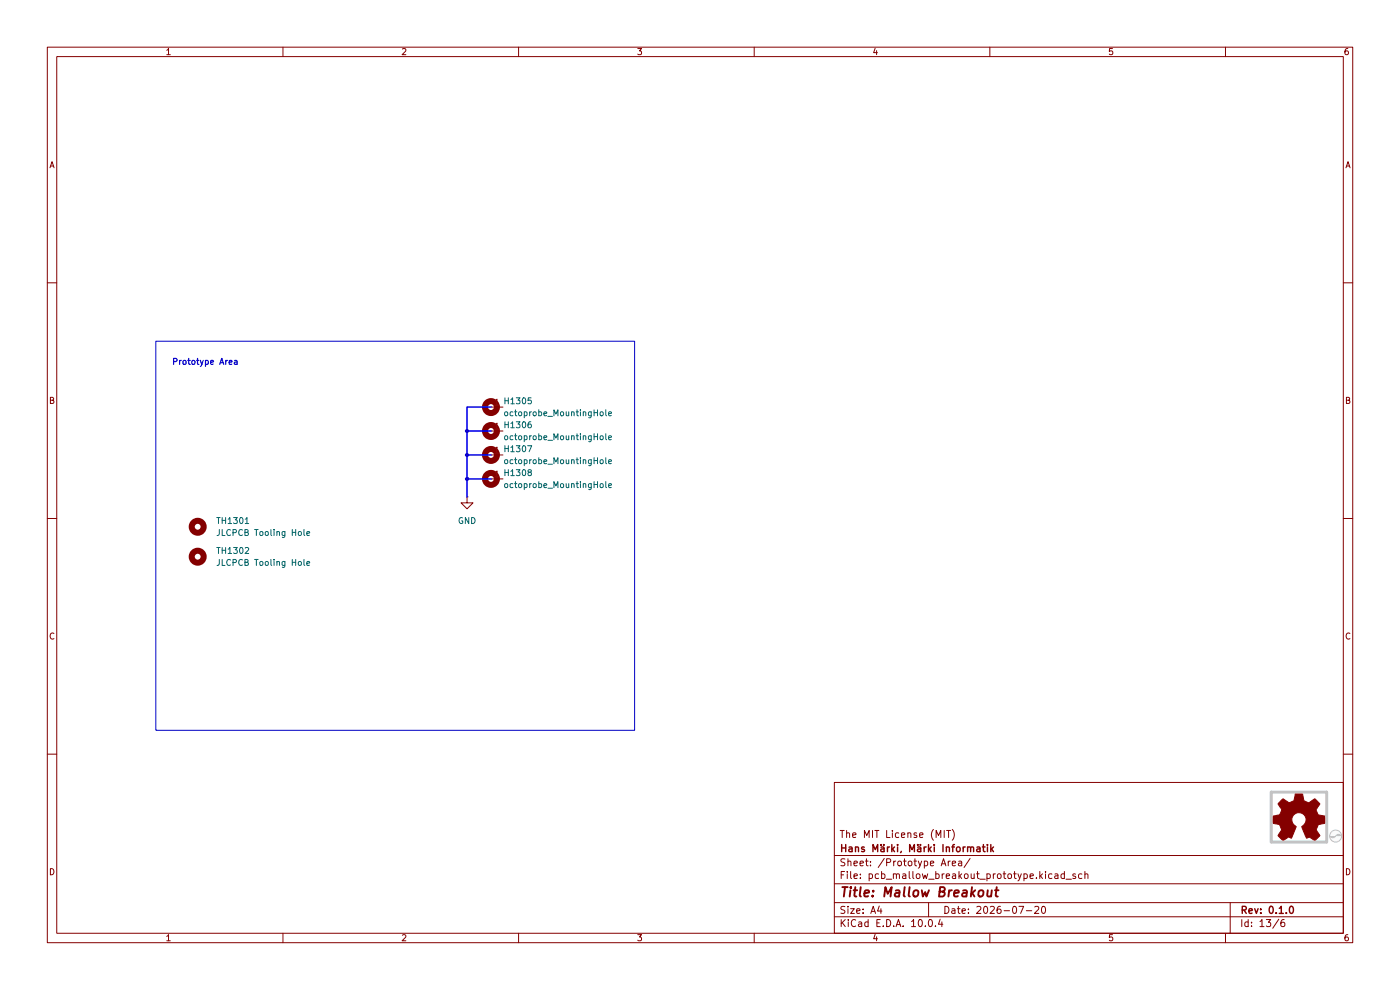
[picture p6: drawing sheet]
(kicad_sch
 (version 20260306)
 (generator "eeschema")
 (generator_version "10.0")
 (paper "A4")
 (title_block
  (title "Mallow Breakout")
  (date "2026-07-20")
  (rev "0.1.0")
  (company "Hans Märki, Märki Informatik")
  (comment 1 "The MIT License (MIT)"))
 (lib_symbols
  (symbol "00_project_library:JLCPCB_ToolingHole"
   (pin_numbers (hide yes))
   (pin_names
    (offset 0) (hide yes)) (exclude_from_sim no) (in_bom no) (on_board yes)
   (in_pos_files yes)
   (duplicate_pin_numbers_are_jumpers no)
   (property "Reference" "TH" (at 3.81 1.27 0) (show_name no) (do_not_autoplace no) (effects (font (size 1.27 1.27)) (justify left)))
   (property "Value" "JLCPCB Tooling Hole" (at 3.81 -1.27 0) (show_name no) (do_not_autoplace no) (effects (font (size 1.27 1.27)) (justify left)))
   (property "Footprint" "00_project_library:JLCPCB_ToolingHole" (at 0 -3.81 0) (show_name no) (do_not_autoplace no) (hide yes) (effects (font (size 1.27 1.27))))
   (property "Datasheet" "https://jlcpcb.com/help/article/47-How-to-add-tooling-holes-for-PCB-assembly-order" (at 0 -11.43 0) (show_name no) (do_not_autoplace no) (hide yes) (effects (font (size 1.27 1.27))))
   (property "Description" "https://www.youtube.com/watch?v=C7-8nUU6e3E" (at 0 -7.62 0) (show_name no) (do_not_autoplace no) (hide yes) (effects (font (size 1.27 1.27))))
   (symbol "JLCPCB_ToolingHole_0_1"
    (circle (center 0 0) (radius 1.27) (stroke (width 1.27) (type default)) (fill (type none))))
   (embedded_fonts no))
  (symbol "00_project_library:octoprobe_MountingHole"
   (pin_names
    (offset 1.016)) (exclude_from_sim no) (in_bom yes) (on_board yes)
   (in_pos_files yes)
   (duplicate_pin_numbers_are_jumpers no)
   (property "Reference" "H" (at 0 5.08 0) (show_name no) (do_not_autoplace no) (effects (font (size 1.27 1.27))))
   (property "Value" "octoprobe_MountingHole" (at 0 3.175 0) (show_name no) (do_not_autoplace no) (effects (font (size 1.27 1.27))))
   (property "Footprint" "MountingHole:MountingHole_3.2mm_M3_DIN965_Pad" (at 0 0 0) (show_name no) (do_not_autoplace no) (hide yes) (effects (font (size 1.27 1.27))))
   (property "Datasheet" "" (at 0 0 0) (show_name no) (do_not_autoplace no) (hide yes) (effects (font (size 1.27 1.27))))
   (property "Description" "Mounting Hole without connection" (at 0 0 0) (show_name no) (do_not_autoplace no) (hide yes) (effects (font (size 1.27 1.27))))
   (symbol "octoprobe_MountingHole_0_0"
    (pin power_in line (at 0 0 0) (length 2.54) (name "" (effects (font (size 1.27 1.27)))) (number "1" (effects (font (size 1.27 1.27))))))
   (symbol "octoprobe_MountingHole_0_1"
    (circle (center 0 0) (radius 1.27) (stroke (width 1.27) (type default)) (fill (type none))))
   (embedded_fonts no))
  (symbol "Graphic:Logo_Open_Hardware_Small" (exclude_from_sim no) (in_bom no) (on_board no)
   (in_pos_files yes)
   (duplicate_pin_numbers_are_jumpers no)
   (property "Reference" "#SYM" (at 0 6.985 0) (show_name no) (do_not_autoplace no) (hide yes) (effects (font (size 1.27 1.27))))
   (property "Value" "Logo_Open_Hardware_Small" (at 0 -5.715 0) (show_name no) (do_not_autoplace no) (hide yes) (effects (font (size 1.27 1.27))))
   (property "Footprint" "" (at 0 0 0) (show_name no) (do_not_autoplace no) (hide yes) (effects (font (size 1.27 1.27))))
   (property "Datasheet" "" (at 0 0 0) (show_name no) (do_not_autoplace no) (hide yes) (effects (font (size 1.27 1.27))))
   (property "Description" "Open Hardware logo, small" (at 0 0 0) (show_name no) (do_not_autoplace no) (hide yes) (effects (font (size 1.27 1.27))))
   (property "Sim.Enable" "0" (at 0 0 0) (show_name no) (do_not_autoplace no) (hide yes) (effects (font (size 1.27 1.27))))
   (symbol "Logo_Open_Hardware_Small_0_1"
    (polyline (pts (xy 3.3528 -4.3434) (xy 3.302 -4.318) (xy 3.175 -4.2418) (xy 2.9972 -4.1148) (xy 2.7686 -3.9624) (xy 2.54 -3.81) (xy 2.3622 -3.7084) (xy 2.2352 -3.6068) (xy 2.1844 -3.5814) (xy 2.159 -3.6068) (xy 2.0574 -3.6576) (xy 1.905 -3.7338) (xy 1.8034 -3.7846) (xy 1.6764 -3.8354) (xy 1.6002 -3.8354) (xy 1.6002 -3.8354) (xy 1.5494 -3.7338) (xy 1.4732 -3.5306) (xy 1.3462 -3.302) (xy 1.2446 -3.0226) (xy 1.1176 -2.7178) (xy 0.9652 -2.413) (xy 0.8636 -2.1082) (xy 0.7366 -1.8288) (xy 0.6604 -1.6256) (xy 0.6096 -1.4732) (xy 0.5842 -1.397) (xy 0.5842 -1.397) (xy 0.6604 -1.3208) (xy 0.7874 -1.2446) (xy 1.0414 -1.016) (xy 1.2954 -0.6858) (xy 1.4478 -0.3302) (xy 1.524 0.0762) (xy 1.4732 0.4572) (xy 1.3208 0.8128) (xy 1.0668 1.143) (xy 0.762 1.3716) (xy 0.4064 1.524) (xy 0 1.5748) (xy -0.381 1.5494) (xy -0.7366 1.397) (xy -1.0668 1.143) (xy -1.2192 0.9906) (xy -1.397 0.6604) (xy -1.524 0.3048) (xy -1.524 0.2286) (xy -1.4986 -0.1778) (xy -1.397 -0.5334) (xy -1.1938 -0.8636) (xy -0.9144 -1.143) (xy -0.8636 -1.1684) (xy -0.7366 -1.27) (xy -0.635 -1.3462) (xy -0.5842 -1.397) (xy -1.0668 -2.5908) (xy -1.143 -2.794) (xy -1.2954 -3.1242) (xy -1.397 -3.4036) (xy -1.4986 -3.6322) (xy -1.5748 -3.7846) (xy -1.6002 -3.8354) (xy -1.6002 -3.8354) (xy -1.651 -3.8354) (xy -1.7272 -3.81) (xy -1.905 -3.7338) (xy -2.0066 -3.683) (xy -2.1336 -3.6068) (xy -2.2098 -3.5814) (xy -2.2606 -3.6068) (xy -2.3622 -3.683) (xy -2.54 -3.81) (xy -2.7686 -3.9624) (xy -2.9718 -4.0894) (xy -3.1496 -4.2164) (xy -3.302 -4.318) (xy -3.3528 -4.3434) (xy -3.3782 -4.3434) (xy -3.429 -4.318) (xy -3.5306 -4.2164) (xy -3.7084 -4.064) (xy -3.937 -3.8354) (xy -3.9624 -3.81) (xy -4.1656 -3.6068) (xy -4.318 -3.4544) (xy -4.4196 -3.3274) (xy -4.445 -3.2766) (xy -4.445 -3.2766) (xy -4.4196 -3.2258) (xy -4.318 -3.0734) (xy -4.2164 -2.8956) (xy -4.064 -2.667) (xy -3.6576 -2.0828) (xy -3.8862 -1.5494) (xy -3.937 -1.3716) (xy -4.0386 -1.1684) (xy -4.0894 -1.0414) (xy -4.1148 -0.9652) (xy -4.191 -0.9398) (xy -4.318 -0.9144) (xy -4.5466 -0.8636) (xy -4.8006 -0.8128) (xy -5.0546 -0.7874) (xy -5.2578 -0.7366) (xy -5.4356 -0.7112) (xy -5.5118 -0.6858) (xy -5.5118 -0.6858) (xy -5.5372 -0.635) (xy -5.5372 -0.5588) (xy -5.5372 -0.4318) (xy -5.5626 -0.2286) (xy -5.5626 0.0762) (xy -5.5626 0.127) (xy -5.5372 0.4064) (xy -5.5372 0.635) (xy -5.5372 0.762) (xy -5.5372 0.8382) (xy -5.5372 0.8382) (xy -5.461 0.8382) (xy -5.3086 0.889) (xy -5.08 0.9144) (xy -4.826 0.9652) (xy -4.8006 0.9906) (xy -4.5466 1.0414) (xy -4.318 1.0668) (xy -4.1656 1.1176) (xy -4.0894 1.143) (xy -4.0894 1.143) (xy -4.0386 1.2446) (xy -3.9624 1.4224) (xy -3.8608 1.6256) (xy -3.7846 1.8288) (xy -3.7084 2.0066) (xy -3.6576 2.159) (xy -3.6322 2.2098) (xy -3.6322 2.2098) (xy -3.683 2.286) (xy -3.7592 2.413) (xy -3.8862 2.5908) (xy -4.064 2.8194) (xy -4.064 2.8448) (xy -4.2164 3.0734) (xy -4.3434 3.2512) (xy -4.4196 3.3782) (xy -4.445 3.4544) (xy -4.445 3.4544) (xy -4.3942 3.5052) (xy -4.2926 3.6322) (xy -4.1148 3.81) (xy -3.937 4.0132) (xy -3.8608 4.064) (xy -3.6576 4.2926) (xy -3.5052 4.4196) (xy -3.4036 4.4958) (xy -3.3528 4.5212) (xy -3.3528 4.5212) (xy -3.302 4.4704) (xy -3.1496 4.3688) (xy -2.9718 4.2418) (xy -2.7432 4.0894) (xy -2.7178 4.0894) (xy -2.4892 3.937) (xy -2.3114 3.81) (xy -2.1844 3.7084) (xy -2.1336 3.683) (xy -2.1082 3.683) (xy -2.032 3.7084) (xy -1.8542 3.7592) (xy -1.6764 3.8354) (xy -1.4732 3.937) (xy -1.27 4.0132) (xy -1.143 4.064) (xy -1.0668 4.1148) (xy -1.0668 4.1148) (xy -1.0414 4.191) (xy -1.016 4.3434) (xy -0.9652 4.572) (xy -0.9144 4.8514) (xy -0.889 4.9022) (xy -0.8382 5.1562) (xy -0.8128 5.3848) (xy -0.7874 5.5372) (xy -0.762 5.588) (xy -0.7112 5.6134) (xy -0.5842 5.6134) (xy -0.4064 5.6134) (xy -0.1524 5.6134) (xy 0.0762 5.6134) (xy 0.3302 5.6134) (xy 0.5334 5.6134) (xy 0.6858 5.588) (xy 0.7366 5.588) (xy 0.7366 5.588) (xy 0.762 5.5118) (xy 0.8128 5.334) (xy 0.8382 5.1054) (xy 0.9144 4.826) (xy 0.9144 4.7752) (xy 0.9652 4.5212) (xy 1.016 4.2926) (xy 1.0414 4.1402) (xy 1.0668 4.0894) (xy 1.0668 4.0894) (xy 1.1938 4.0386) (xy 1.3716 3.9624) (xy 1.5748 3.8608) (xy 2.0828 3.6576) (xy 2.7178 4.0894) (xy 2.7686 4.1402) (xy 2.9972 4.2926) (xy 3.175 4.4196) (xy 3.302 4.4958) (xy 3.3782 4.5212) (xy 3.3782 4.5212) (xy 3.429 4.4704) (xy 3.556 4.3434) (xy 3.7338 4.191) (xy 3.9116 3.9878) (xy 4.064 3.8354) (xy 4.2418 3.6576) (xy 4.3434 3.556) (xy 4.4196 3.4798) (xy 4.4196 3.429) (xy 4.4196 3.4036) (xy 4.3942 3.3274) (xy 4.2926 3.2004) (xy 4.1656 2.9972) (xy 4.0132 2.794) (xy 3.8862 2.5908) (xy 3.7592 2.3876) (xy 3.6576 2.2352) (xy 3.6322 2.159) (xy 3.6322 2.1336) (xy 3.683 2.0066) (xy 3.7592 1.8288) (xy 3.8608 1.6002) (xy 4.064 1.1176) (xy 4.3942 1.0414) (xy 4.5974 1.016) (xy 4.8768 0.9652) (xy 5.1308 0.9144) (xy 5.5372 0.8382) (xy 5.5626 -0.6604) (xy 5.4864 -0.6858) (xy 5.4356 -0.6858) (xy 5.2832 -0.7366) (xy 5.0546 -0.762) (xy 4.8006 -0.8128) (xy 4.5974 -0.8636) (xy 4.3688 -0.9144) (xy 4.2164 -0.9398) (xy 4.1402 -0.9398) (xy 4.1148 -0.9652) (xy 4.064 -1.0668) (xy 3.9878 -1.2446) (xy 3.9116 -1.4478) (xy 3.81 -1.651) (xy 3.7338 -1.8542) (xy 3.683 -2.0066) (xy 3.6576 -2.0828) (xy 3.683 -2.1336) (xy 3.7846 -2.2606) (xy 3.8862 -2.4638) (xy 4.0386 -2.667) (xy 4.191 -2.8956) (xy 4.318 -3.0734) (xy 4.3942 -3.2004) (xy 4.445 -3.2766) (xy 4.4196 -3.3274) (xy 4.3434 -3.429) (xy 4.1656 -3.5814) (xy 3.937 -3.8354) (xy 3.8862 -3.8608) (xy 3.683 -4.064) (xy 3.5306 -4.2164) (xy 3.4036 -4.318) (xy 3.3528 -4.3434)) (stroke (width 0) (type default)) (fill (type outline))))
   (embedded_fonts no))
  (symbol "power:GND"
   (power global)
   (pin_numbers (hide yes))
   (pin_names
    (offset 0) (hide yes)) (exclude_from_sim no) (in_bom yes) (on_board yes)
   (in_pos_files yes)
   (duplicate_pin_numbers_are_jumpers no)
   (property "Reference" "#PWR" (at 0 -6.35 0) (show_name no) (do_not_autoplace no) (hide yes) (effects (font (size 1.27 1.27))))
   (property "Value" "GND" (at 0 -3.81 0) (show_name no) (do_not_autoplace no) (effects (font (size 1.27 1.27))))
   (property "Footprint" "" (at 0 0 0) (show_name no) (do_not_autoplace no) (hide yes) (effects (font (size 1.27 1.27))))
   (property "Datasheet" "" (at 0 0 0) (show_name no) (do_not_autoplace no) (hide yes) (effects (font (size 1.27 1.27))))
   (property "Description" "Power symbol creates a global label with name \"GND\" , ground" (at 0 0 0) (show_name no) (do_not_autoplace no) (hide yes) (effects (font (size 1.27 1.27))))
   (symbol "GND_0_1"
    (polyline (pts (xy 0 0) (xy 0 -1.27) (xy 1.27 -1.27) (xy 0 -2.54) (xy -1.27 -1.27) (xy 0 -1.27)) (stroke (width 0) (type default)) (fill (type none))))
   (symbol "GND_1_1"
    (pin power_in line (at 0 0 270) (length 0) (name "" (effects (font (size 1.27 1.27)))) (number "1" (effects (font (size 1.27 1.27))))))
   (embedded_fonts no)))
 (rectangle
  (start 33.02 72.39)
  (end 134.62 154.94)
  (stroke (width 0) (type default))
  (fill (type none)))
 (text "Prototype Area"
  (exclude_from_sim no)
  (at 36.322 77.724 0)
  (effects (font (size 1.27 1.27) (thickness 0.254)
    (bold yes)) (justify left bottom)))
 (junction
  (at 99.06 91.44)
  (diameter 0)
  (color 0 0 0 0))
 (junction
  (at 99.06 96.52)
  (diameter 0)
  (color 0 0 0 0))
 (junction
  (at 99.06 101.6)
  (diameter 0)
  (color 0 0 0 0))
 (wire
  (pts (xy 99.06 101.6) (xy 104.14 101.6))
  (stroke (width 0) (type default)))
 (wire
  (pts (xy 99.06 91.44) (xy 99.06 96.52))
  (stroke (width 0) (type default)))
 (wire
  (pts (xy 99.06 96.52) (xy 99.06 101.6))
  (stroke (width 0) (type default)))
 (wire
  (pts (xy 99.06 91.44) (xy 104.14 91.44))
  (stroke (width 0) (type default)))
 (wire
  (pts (xy 99.06 86.36) (xy 99.06 91.44))
  (stroke (width 0) (type default)))
 (wire
  (pts (xy 99.06 96.52) (xy 104.14 96.52))
  (stroke (width 0) (type default)))
 (wire
  (pts (xy 99.06 101.6) (xy 99.06 105.41))
  (stroke (width 0) (type default)))
 (wire
  (pts (xy 104.14 86.36) (xy 99.06 86.36))
  (stroke (width 0) (type default)))
 (symbol
  (lib_id "00_project_library:octoprobe_MountingHole")
  (at 104.14 101.6 0)
  (unit 1)
  (body_style 1)
  (exclude_from_sim no)
  (in_bom no)
  (on_board yes)
  (in_pos_files yes)
  (dnp no)
  (fields_autoplaced yes)
  (property "Reference" "H1308" (at 106.68 100.3299 0) (show_name no) (do_not_autoplace no) (effects (font (size 1.27 1.27)) (justify left)))
  (property "Value" "octoprobe_MountingHole" (at 106.68 102.8699 0) (show_name no) (do_not_autoplace no) (effects (font (size 1.27 1.27)) (justify left)))
  (property "Footprint" "MountingHole:MountingHole_3.2mm_M3_DIN965_Pad" (at 104.14 101.6 0) (hide yes) (show_name no) (do_not_autoplace no) (effects (font (size 1.27 1.27))))
  (property "Datasheet" "" (at 104.14 101.6 0) (hide yes) (show_name no) (do_not_autoplace no) (effects (font (size 1.27 1.27))))
  (property "Description" "Mounting Hole without connection" (at 104.14 101.6 0) (hide yes) (show_name no) (do_not_autoplace no) (effects (font (size 1.27 1.27))))
  (pin "1"))
 (symbol
  (lib_id "00_project_library:octoprobe_MountingHole")
  (at 104.14 86.36 0)
  (unit 1)
  (body_style 1)
  (exclude_from_sim no)
  (in_bom no)
  (on_board yes)
  (in_pos_files yes)
  (dnp no)
  (fields_autoplaced yes)
  (property "Reference" "H1305" (at 106.68 85.0899 0) (show_name no) (do_not_autoplace no) (effects (font (size 1.27 1.27)) (justify left)))
  (property "Value" "octoprobe_MountingHole" (at 106.68 87.6299 0) (show_name no) (do_not_autoplace no) (effects (font (size 1.27 1.27)) (justify left)))
  (property "Footprint" "MountingHole:MountingHole_3.2mm_M3_DIN965_Pad" (at 104.14 86.36 0) (hide yes) (show_name no) (do_not_autoplace no) (effects (font (size 1.27 1.27))))
  (property "Datasheet" "" (at 104.14 86.36 0) (hide yes) (show_name no) (do_not_autoplace no) (effects (font (size 1.27 1.27))))
  (property "Description" "Mounting Hole without connection" (at 104.14 86.36 0) (hide yes) (show_name no) (do_not_autoplace no) (effects (font (size 1.27 1.27))))
  (pin "1"))
 (symbol
  (lib_id "00_project_library:octoprobe_MountingHole")
  (at 104.14 91.44 0)
  (unit 1)
  (body_style 1)
  (exclude_from_sim no)
  (in_bom no)
  (on_board yes)
  (in_pos_files yes)
  (dnp no)
  (fields_autoplaced yes)
  (property "Reference" "H1306" (at 106.68 90.1699 0) (show_name no) (do_not_autoplace no) (effects (font (size 1.27 1.27)) (justify left)))
  (property "Value" "octoprobe_MountingHole" (at 106.68 92.7099 0) (show_name no) (do_not_autoplace no) (effects (font (size 1.27 1.27)) (justify left)))
  (property "Footprint" "MountingHole:MountingHole_3.2mm_M3_DIN965_Pad" (at 104.14 91.44 0) (hide yes) (show_name no) (do_not_autoplace no) (effects (font (size 1.27 1.27))))
  (property "Datasheet" "" (at 104.14 91.44 0) (hide yes) (show_name no) (do_not_autoplace no) (effects (font (size 1.27 1.27))))
  (property "Description" "Mounting Hole without connection" (at 104.14 91.44 0) (hide yes) (show_name no) (do_not_autoplace no) (effects (font (size 1.27 1.27))))
  (pin "1"))
 (symbol
  (lib_id "power:GND")
  (at 99.06 105.41 0)
  (unit 1)
  (body_style 1)
  (exclude_from_sim no)
  (in_bom yes)
  (on_board yes)
  (in_pos_files yes)
  (dnp no)
  (fields_autoplaced yes)
  (property "Reference" "#PWR01302" (at 99.06 111.76 0) (hide yes) (show_name no) (do_not_autoplace no) (effects (font (size 1.27 1.27))))
  (property "Value" "GND" (at 99.06 110.49 0) (show_name no) (do_not_autoplace no) (effects (font (size 1.27 1.27))))
  (property "Footprint" "" (at 99.06 105.41 0) (hide yes) (show_name no) (do_not_autoplace no) (effects (font (size 1.27 1.27))))
  (property "Datasheet" "" (at 99.06 105.41 0) (hide yes) (show_name no) (do_not_autoplace no) (effects (font (size 1.27 1.27))))
  (property "Description" "Power symbol creates a global label with name \"GND\" , ground" (at 99.06 105.41 0) (hide yes) (show_name no) (do_not_autoplace no) (effects (font (size 1.27 1.27))))
  (pin "1"))
 (symbol
  (lib_id "Graphic:Logo_Open_Hardware_Small")
  (at 275.59 173.99 0)
  (unit 1)
  (body_style 1)
  (exclude_from_sim yes)
  (in_bom no)
  (on_board no)
  (in_pos_files yes)
  (dnp no)
  (fields_autoplaced yes)
  (property "Reference" "#SYM1301" (at 275.59 167.005 0) (hide yes) (show_name no) (do_not_autoplace no) (effects (font (size 1.27 1.27))))
  (property "Value" "Logo_Open_Hardware_Small" (at 275.59 179.705 0) (hide yes) (show_name no) (do_not_autoplace no) (effects (font (size 1.27 1.27))))
  (property "Footprint" "" (at 275.59 173.99 0) (hide yes) (show_name no) (do_not_autoplace no) (effects (font (size 1.27 1.27))))
  (property "Datasheet" "" (at 275.59 173.99 0) (hide yes) (show_name no) (do_not_autoplace no) (effects (font (size 1.27 1.27))))
  (property "Description" "Open Hardware logo, small" (at 275.59 173.99 0) (hide yes) (show_name no) (do_not_autoplace no) (effects (font (size 1.27 1.27)))))
 (symbol
  (lib_id "00_project_library:octoprobe_MountingHole")
  (at 104.14 96.52 0)
  (unit 1)
  (body_style 1)
  (exclude_from_sim no)
  (in_bom no)
  (on_board yes)
  (in_pos_files yes)
  (dnp no)
  (fields_autoplaced yes)
  (property "Reference" "H1307" (at 106.68 95.2499 0) (show_name no) (do_not_autoplace no) (effects (font (size 1.27 1.27)) (justify left)))
  (property "Value" "octoprobe_MountingHole" (at 106.68 97.7899 0) (show_name no) (do_not_autoplace no) (effects (font (size 1.27 1.27)) (justify left)))
  (property "Footprint" "MountingHole:MountingHole_3.2mm_M3_DIN965_Pad" (at 104.14 96.52 0) (hide yes) (show_name no) (do_not_autoplace no) (effects (font (size 1.27 1.27))))
  (property "Datasheet" "" (at 104.14 96.52 0) (hide yes) (show_name no) (do_not_autoplace no) (effects (font (size 1.27 1.27))))
  (property "Description" "Mounting Hole without connection" (at 104.14 96.52 0) (hide yes) (show_name no) (do_not_autoplace no) (effects (font (size 1.27 1.27))))
  (pin "1"))
 (symbol
  (lib_id "00_project_library:JLCPCB_ToolingHole")
  (at 41.91 118.11 0)
  (unit 1)
  (body_style 1)
  (exclude_from_sim no)
  (in_bom no)
  (on_board yes)
  (in_pos_files yes)
  (dnp no)
  (property "Reference" "TH1302" (at 45.72 116.84 0) (show_name no) (do_not_autoplace no) (effects (font (size 1.27 1.27)) (justify left)))
  (property "Value" "JLCPCB Tooling Hole" (at 45.72 119.38 0) (show_name no) (do_not_autoplace no) (effects (font (size 1.27 1.27)) (justify left)))
  (property "Footprint" "00_project_library:JLCPCB_ToolingHole" (at 41.91 121.92 0) (hide yes) (show_name no) (do_not_autoplace no) (effects (font (size 1.27 1.27))))
  (property "Datasheet" "https://jlcpcb.com/help/article/47-How-to-add-tooling-holes-for-PCB-assembly-order" (at 41.91 129.54 0) (hide yes) (show_name no) (do_not_autoplace no) (effects (font (size 1.27 1.27))))
  (property "Description" "https://www.youtube.com/watch?v=C7-8nUU6e3E" (at 41.91 125.73 0) (hide yes) (show_name no) (do_not_autoplace no) (effects (font (size 1.27 1.27)))))
 (symbol
  (lib_id "00_project_library:JLCPCB_ToolingHole")
  (at 41.91 111.76 0)
  (unit 1)
  (body_style 1)
  (exclude_from_sim no)
  (in_bom no)
  (on_board yes)
  (in_pos_files yes)
  (dnp no)
  (property "Reference" "TH1301" (at 45.72 110.49 0) (show_name no) (do_not_autoplace no) (effects (font (size 1.27 1.27)) (justify left)))
  (property "Value" "JLCPCB Tooling Hole" (at 45.72 113.03 0) (show_name no) (do_not_autoplace no) (effects (font (size 1.27 1.27)) (justify left)))
  (property "Footprint" "00_project_library:JLCPCB_ToolingHole" (at 41.91 115.57 0) (hide yes) (show_name no) (do_not_autoplace no) (effects (font (size 1.27 1.27))))
  (property "Datasheet" "https://jlcpcb.com/help/article/47-How-to-add-tooling-holes-for-PCB-assembly-order" (at 41.91 123.19 0) (hide yes) (show_name no) (do_not_autoplace no) (effects (font (size 1.27 1.27))))
  (property "Description" "https://www.youtube.com/watch?v=C7-8nUU6e3E" (at 41.91 119.38 0) (hide yes) (show_name no) (do_not_autoplace no) (effects (font (size 1.27 1.27))))))
